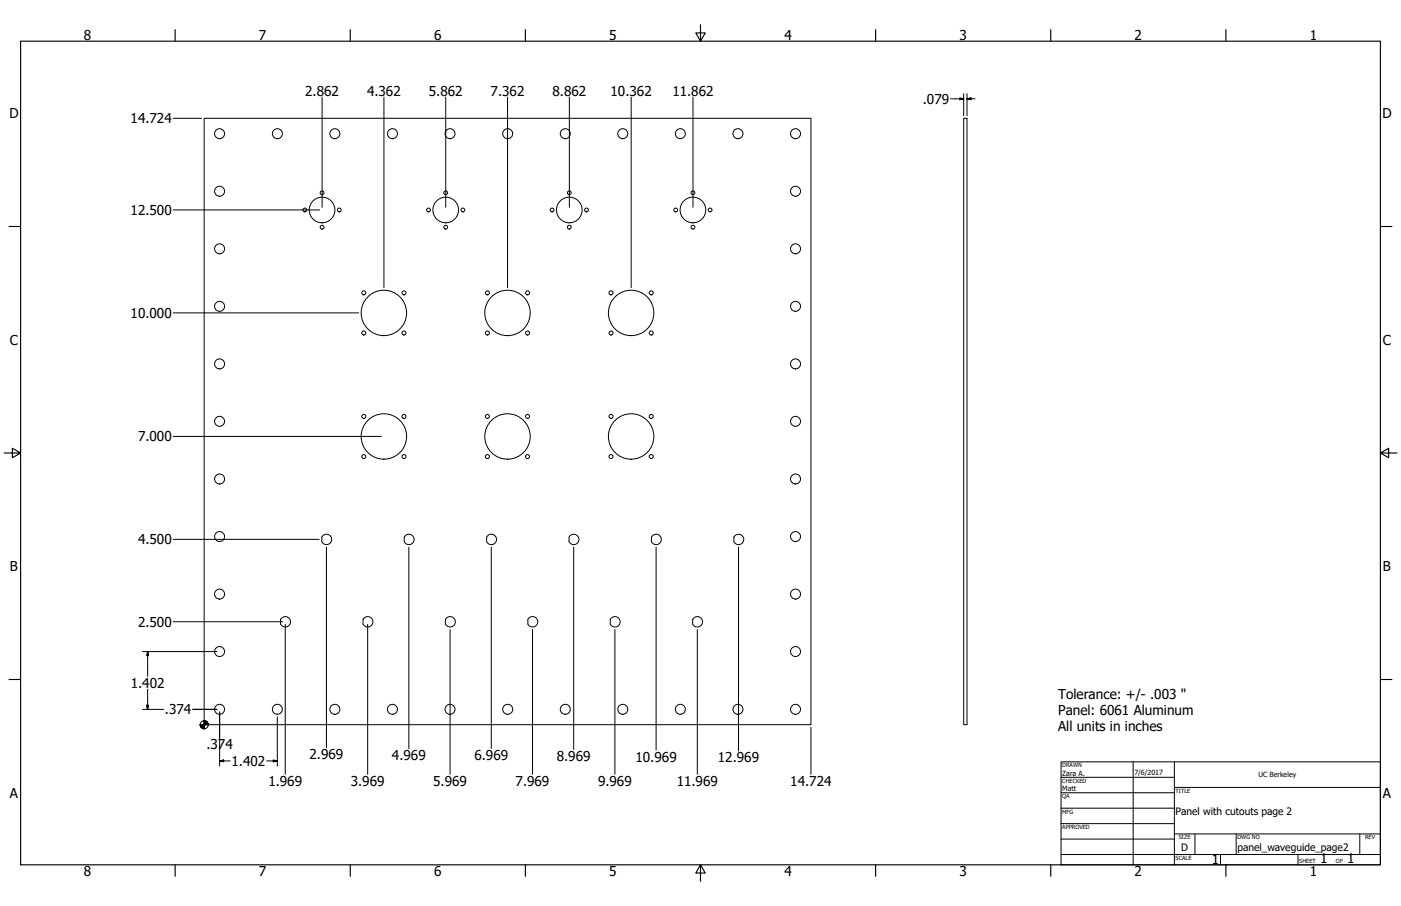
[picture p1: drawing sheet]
<svg xmlns="http://www.w3.org/2000/svg" width="864mm" height="559mm" viewBox="0 0 864 559" stroke-linecap="round" stroke-linejoin="round" font-family="sans-serif">
<!-- layer: Visible (ANSI) -->
<g fill="none" stroke="#000" stroke-width=".62">
<path d="M126 73h374v374h-374zM594 73h2v374h-2zM199 330a3 3 0 0 1 5 1 3 3 0 0 1-1 4 3 3 0 0 1-5-1v-3zM250 330a3 3 0 0 1 5 1 3 3 0 0 1-1 4 3 3 0 0 1-5-1v-3zM301 330a3 3 0 0 1 4 1 3 3 0 0 1 0 4 3 3 0 0 1-5-1v-3zM352 330a3 3 0 0 1 4 1 3 3 0 0 1-1 4 3 3 0 0 1-4-1v-3zM402 330a3 3 0 0 1 5 1 3 3 0 0 1-1 4 3 3 0 0 1-4-1v-3zM453 330a3 3 0 0 1 5 1 3 3 0 0 1-1 4 3 3 0 0 1-5-1v-3zM174 381a3 3 0 0 1 4 1 3 3 0 0 1 0 4 3 3 0 0 1-5-1v-3zM225 381a3 3 0 0 1 4 1 3 3 0 0 1-1 4 3 3 0 0 1-4-1v-3zM275 381a3 3 0 0 1 5 1 3 3 0 0 1-1 4 3 3 0 0 1-4-1v-3zM326 381a3 3 0 0 1 5 1 3 3 0 0 1-1 4 3 3 0 0 1-5-1v-3z"/>
<path d="M377 381a3 3 0 0 1 5 1 3 3 0 0 1-1 4 3 3 0 0 1-5-1v-3zM428 381a3 3 0 0 1 4 1 3 3 0 0 1 0 4 3 3 0 0 1-5-1v-3z"/>
<circle cx="135" cy="82" r="3"/>
<circle cx="171" cy="82" r="3"/>
<circle cx="206" cy="82" r="3"/>
<circle cx="242" cy="82" r="3"/>
<circle cx="277" cy="82" r="3"/>
<circle cx="313" cy="82" r="3"/>
<circle cx="348" cy="82" r="3"/>
<circle cx="384" cy="82" r="3"/>
<circle cx="419" cy="82" r="3"/>
<circle cx="455" cy="82" r="3"/>
<circle cx="490" cy="82" r="3"/>
<circle cx="135" cy="118" r="3"/>
<circle cx="199" cy="119" r="1.2"/>
<circle cx="275" cy="119" r="1.2"/>
<circle cx="351" cy="119" r="1.2"/>
<circle cx="427" cy="119" r="1.2"/>
<circle cx="490" cy="118" r="3"/>
<circle cx="188" cy="130" r="1.2"/>
<circle cx="199" cy="130" r="8"/>
<circle cx="209" cy="130" r="1.2"/>
<circle cx="264" cy="130" r="1.2"/>
<circle cx="275" cy="130" r="8"/>
<circle cx="285" cy="130" r="1.2"/>
<circle cx="340" cy="130" r="1.2"/>
<circle cx="351" cy="130" r="8"/>
<circle cx="362" cy="130" r="1.2"/>
<circle cx="417" cy="130" r="1.2"/>
<circle cx="427" cy="130" r="8"/>
<circle cx="438" cy="130" r="1.2"/>
<circle cx="135" cy="153" r="3"/>
<circle cx="199" cy="140" r="1.2"/>
<circle cx="275" cy="140" r="1.2"/>
<circle cx="351" cy="140" r="1.2"/>
<circle cx="427" cy="140" r="1.2"/>
<circle cx="490" cy="153" r="3"/>
<circle cx="135" cy="189" r="3"/>
<circle cx="224" cy="181" r="1.2"/>
<circle cx="237" cy="193" r="14"/>
<circle cx="249" cy="181" r="1.2"/>
<circle cx="300" cy="181" r="1.2"/>
<circle cx="313" cy="193" r="14"/>
<circle cx="325" cy="181" r="1.2"/>
<circle cx="377" cy="181" r="1.2"/>
<circle cx="389" cy="193" r="14"/>
<circle cx="401" cy="181" r="1.2"/>
<circle cx="490" cy="189" r="3"/>
<circle cx="224" cy="205" r="1.2"/>
<circle cx="249" cy="205" r="1.2"/>
<circle cx="300" cy="205" r="1.2"/>
<circle cx="325" cy="205" r="1.2"/>
<circle cx="377" cy="205" r="1.2"/>
<circle cx="401" cy="205" r="1.2"/>
<circle cx="135" cy="224" r="3"/>
<circle cx="490" cy="224" r="3"/>
<circle cx="135" cy="260" r="3"/>
<circle cx="224" cy="257" r="1.2"/>
<circle cx="249" cy="257" r="1.2"/>
<circle cx="300" cy="257" r="1.2"/>
<circle cx="325" cy="257" r="1.2"/>
<circle cx="377" cy="257" r="1.2"/>
<circle cx="401" cy="257" r="1.2"/>
<circle cx="490" cy="260" r="3"/>
<circle cx="237" cy="269" r="14"/>
<circle cx="313" cy="269" r="14"/>
<circle cx="389" cy="269" r="14"/>
<circle cx="135" cy="295" r="3"/>
<circle cx="224" cy="282" r="1.2"/>
<circle cx="249" cy="282" r="1.2"/>
<circle cx="300" cy="282" r="1.2"/>
<circle cx="325" cy="282" r="1.2"/>
<circle cx="377" cy="282" r="1.2"/>
<circle cx="401" cy="282" r="1.2"/>
<circle cx="490" cy="295" r="3"/>
<circle cx="135" cy="331" r="3"/>
<circle cx="490" cy="331" r="3"/>
<circle cx="135" cy="366" r="3"/>
<circle cx="490" cy="366" r="3"/>
<circle cx="135" cy="402" r="3"/>
<circle cx="490" cy="402" r="3"/>
<circle cx="135" cy="437" r="3"/>
<circle cx="171" cy="437" r="3"/>
<circle cx="206" cy="437" r="3"/>
<circle cx="242" cy="437" r="3"/>
<circle cx="277" cy="437" r="3"/>
<circle cx="313" cy="437" r="3"/>
<circle cx="348" cy="437" r="3"/>
<circle cx="384" cy="437" r="3"/>
<circle cx="419" cy="437" r="3"/>
<circle cx="455" cy="437" r="3"/>
<circle cx="490" cy="437" r="3"/>
</g>
<!-- layer: Border (ANSI) -->
<g fill="none" stroke="#000" stroke-width=".7">
<path d="M108 18v7M216 18v7M324 18v7M432 15v10l-3-5h6l-3 5M540 18v7M648 18v7M756 18v7M13 25h838v508h-838zM6 140h7M851 140h7M3 279h10l-5-3v6l5-3M851 279l5 3v-6l-5 3h10"/>
<path d="M6 419h7M851 419h7M108 533v8M216 533v8M324 533v8M432 533l3 5h-6l3-5v11M540 533v8M648 533v8M756 533v8"/>
</g>
<!-- layer: Title (ANSI) -->
<g fill="none" stroke="#000" stroke-width=".62">
<path d="M654 470h197v63h-197zM654 479h70M698 470v63M724 470v63M654 489h70M654 498h70M724 486h127M654 508h70M654 518h70M724 514h127M737 514v13M762 514v13"/>
<path d="M838 514v13M654 527h197M752 527v6M800 527v6"/>
</g>
<!-- layer: Dimension (ANSI) -->
<g fill="none" stroke="#000" stroke-width=".62">
<path d="M199 60v68M237 60v117M275 60v68M313 60v117M351 60v68M389 60v117M427 60v68M594 58v13M596 58v13M107 73h17M586 61h8M592 60l2 1h-2z"/>
<path d="M596 61l3-1v1zM596 61h5M107 129h90M107 193h114M107 269h128M107 333h90M201 338v123M252 338v124M303 338v124M354 338v124M404 338v125M455 338v125"/>
<path d="M107 383h67M176 385v93M227 385v93M277 388v90M328 388v90M379 388v90M430 388v90M88 402h46M91 402v2h-1zM91 402v15M88 438h13M90 435h1v3z"/>
<path d="M91 425v13M119 438h15zM135 455v-16v34M171 442v31M500 449v29M135 469h3v1zM135 469h7M164 469h7M168 469h3l-3 1z"/>
<circle cx="126" cy="447" r="2.5"/>
</g>
<g fill="#000" stroke="#000" stroke-width=".62">
<path d="M592 61h2zM592 60l2 1h-2zM596 61l3-1zM596 61l3-1v1zM91 402v2zM91 402v2h-1zM90 435l1 3zM90 435h1v3zM123 447l1 2zM123 447l2 2zM123 447l3 3-1-1zM126 447h2z"/>
<path d="M126 444l2 3h-2zM126 444v6zM123 447h3v3zM123 447h3zM128 445v2zM127 445h1v2zM126 444l1 1 1 2zM135 469h3zM135 469h3v1zM168 470l3-1zM168 469h3l-3 1z"/>
</g>
<g font-size="8.4">
<text x="52" y="24">8</text>
<text x="160" y="24">7</text>
<text x="268" y="24">6</text>
<text x="376" y="24">5</text>
<text x="483" y="24">4</text>
<text x="591" y="24">3</text>
<text x="699" y="24">2</text>
<text x="807" y="24">1</text>
<text x="188" y="59">2.862</text>
<text x="226" y="59">4.362</text>
<text x="264" y="59">5.862</text>
<text x="302" y="59">7.362</text>
<text x="341" y="59">8.862</text>
<text x="376" y="59">10.362</text>
<text x="414" y="59">11.862</text>
<text x="569" y="64">.079</text>
<text x="6" y="73">D</text>
<text x="81" y="76">14.724</text>
<text x="852" y="73">D</text>
<text x="81" y="133">12.500</text>
<text x="81" y="196">10.000</text>
<text x="6" y="213">C</text>
<text x="852" y="213">C</text>
<text x="85" y="272">7.000</text>
<text x="85" y="336">4.500</text>
<text x="6" y="352">B</text>
<text x="852" y="352">B</text>
<text x="85" y="387">2.500</text>
<text x="81" y="424">1.402</text>
<text x="652" y="431">Tolerance: +/- .003 &quot;</text>
<text x="102" y="441">.374</text>
<text x="652" y="441">Panel: 6061 Aluminum</text>
<text x="652" y="451">All units in inches</text>
<text x="127" y="462">.374</text>
<text x="143" y="472">1.402</text>
<text x="191" y="468">2.969</text>
<text x="242" y="469">4.969</text>
<text x="292" y="469">6.969</text>
<text x="343" y="469">8.969</text>
<text x="392" y="470">10.969</text>
<text x="443" y="470">12.969</text>
<text x="165" y="485">1.969</text>
<text x="216" y="485">3.969</text>
<text x="267" y="485">5.969</text>
<text x="318" y="485">7.969</text>
<text x="369" y="485">9.969</text>
<text x="417" y="485">11.969</text>
<text x="487" y="485">14.724</text>
<text x="6" y="492">A</text>
<text x="852" y="492">A</text>
<text x="747" y="533">1</text>
<text x="814" y="533">1</text>
<text x="830" y="533">1</text>
<text x="52" y="541">8</text>
<text x="160" y="541">7</text>
<text x="268" y="541">6</text>
<text x="376" y="541">5</text>
<text x="483" y="541">4</text>
<text x="591" y="541">3</text>
<text x="699" y="541">2</text>
<text x="807" y="541">1</text>
</g>
<g font-size="6.3">
<text x="725" y="503">Panel with cutouts page 2</text>
<text x="728" y="525">D</text>
<text x="763" y="525">panel_waveguide_page2</text>
</g>
<g font-size="4.4">
<text x="655" y="479">Zara A.</text>
<text x="699" y="478">7/6/2017</text>
<text x="776" y="479">UC Berkeley</text>
<text x="655" y="488">Matt</text>
</g>
<g font-size="3.5">
<text x="655" y="473">DRAWN</text>
<text x="655" y="483">CHECKED</text>
<text x="725" y="489">TITLE</text>
<text x="655" y="492">QA</text>
<text x="655" y="502">MFG</text>
<text x="655" y="511">APPROVED</text>
<text x="727" y="518">SIZE</text>
<text x="763" y="518">DWG NO</text>
<text x="841" y="518">REV</text>
<text x="725" y="530">SCALE</text>
<text x="801" y="533">SHEET</text>
<text x="824" y="533">OF</text>
</g>
</svg>
